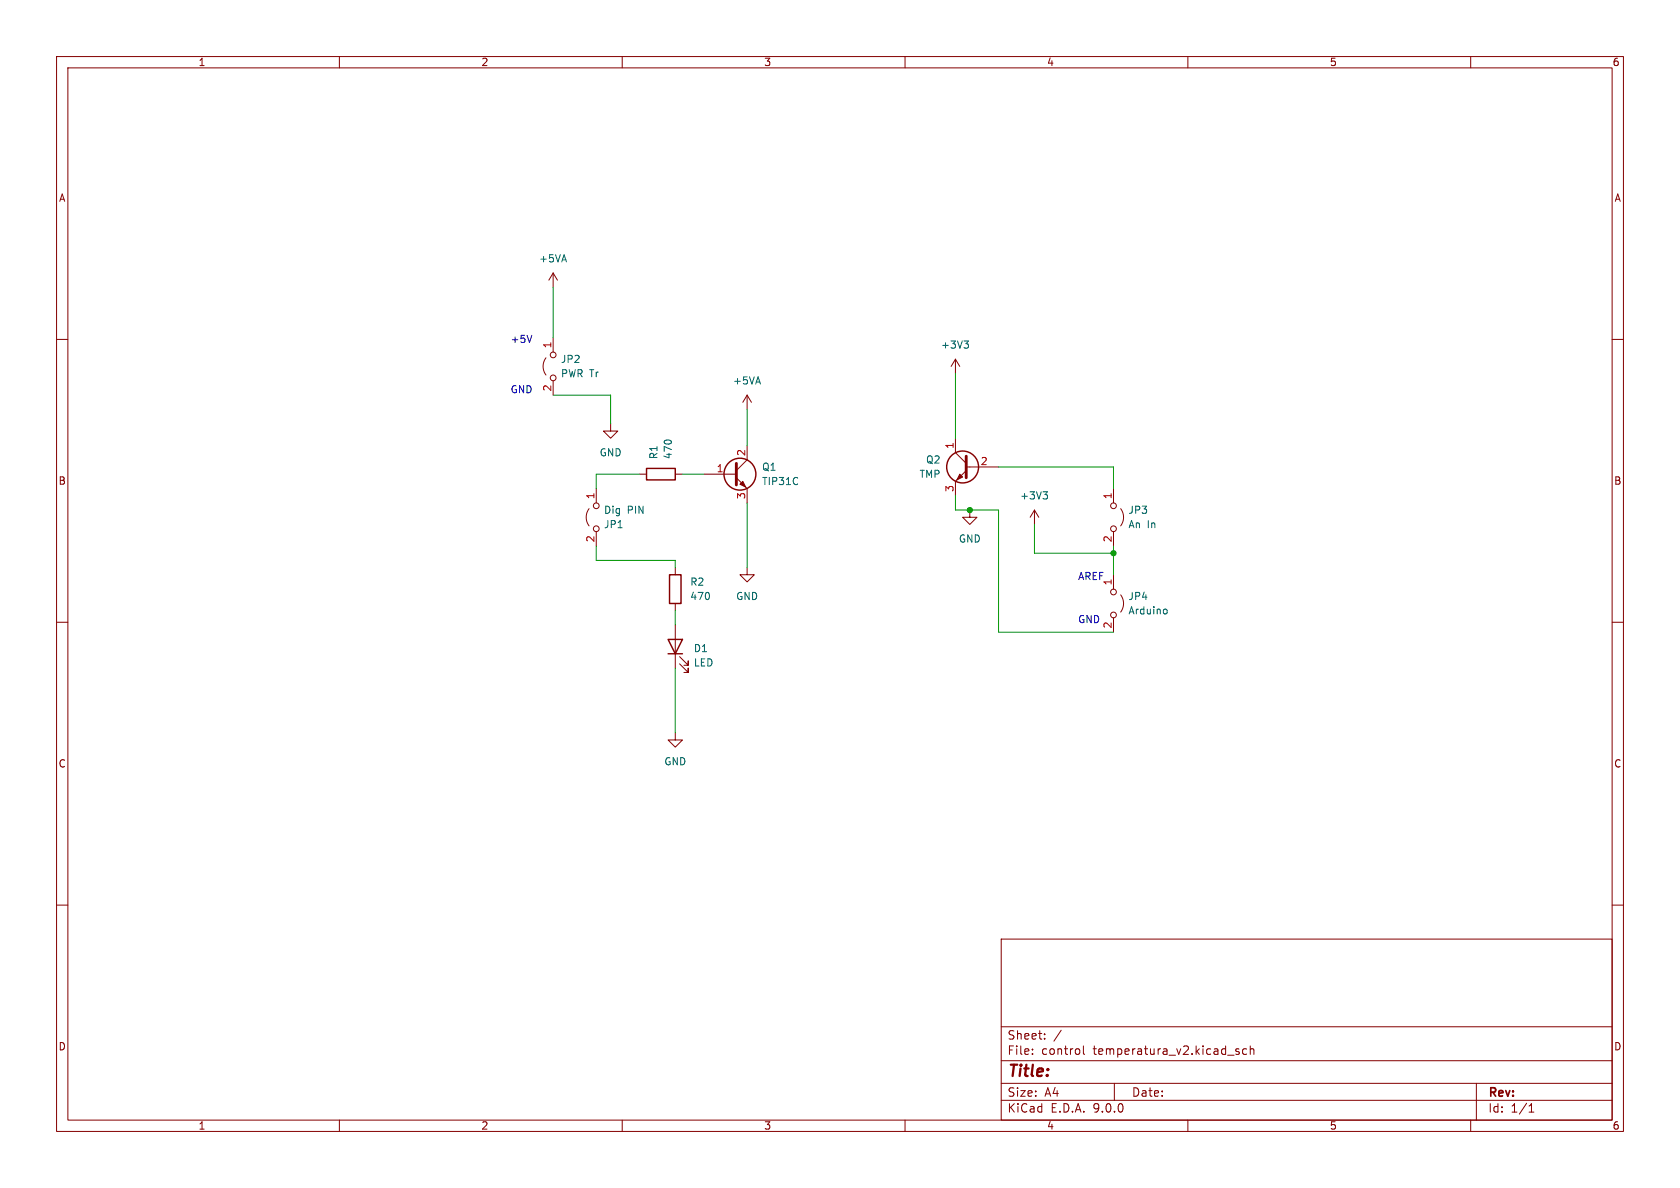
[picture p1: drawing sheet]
<svg xmlns="http://www.w3.org/2000/svg" width="297mm" height="210mm" viewBox="0 0 297 210" stroke-linecap="round" stroke-linejoin="round" font-family="sans-serif">
<g fill="none" stroke="#840000" stroke-width=".18">
<path d="M10 10h277v190h-277zM12 12h273v186h-273zM60 10v2M110 10v2M160 10v2M210 10v2M260 10v2M97.8 48.3l-.8 1.2M97.8 48.3l.8 1.2M97.8 48.3v2.5M97.8 59.7v2.5M10 60h2"/>
<path d="M96.5 63.2a2.54 2.54 0 0 0 0 3.1M97.8 67.3v2.6M107.9 74.9v1.3h1.3l-1.3 1.3-1.2-1.3h1.2M132.1 78.7v2.6l-1.9 1.9M132.1 69.9v2.5M132.1 69.9l-.8 1.2M132.1 69.9l.7 1.2M168.9 63.5l-.8 1.3M168.9 63.5l.8 1.3M168.9 63.5v2.5M168.9 77.5v2.5l1.9 1.9M285 60h2"/>
<path d="M104.1 89.9a2.54 2.54 0 0 0 0 3.1M105.4 86.4v2.5M105.4 94v2.5M113 83.8h1.3M119.4 83.8h1.2M124.5 83.8h5.7M130.2 84.5l1.9 1.9v2.5M170.8 83.2l-1.9 1.9v2.5M170.8 82.6h5.7M171.4 90.2v1.2h1.3l-1.3 1.3-1.2-1.3h1.2M182.9 90.2l-.8 1.2M182.9 90.2l.7 1.2"/>
<path d="M182.9 90.2v2.5M196.8 86.4v2.5M196.8 94v2.5M198.1 89.9a2.54 2.54 0 0 1 0 3.1M10 110h2M119.4 100.3v1.3M119.4 106.7v1.3M119.4 110.5v7.6M120.1 117.3l1.6 1.6v-.8v.8h-.8M120.1 116.1l1.6 1.5v-.8v.8h-.8M132.1 100.3v1.3h1.2l-1.2 1.3-1.3-1.3h1.3M196.8 101.6v2.5"/>
<path d="M196.8 109.2v2.6M198.1 105.2a2.54 2.54 0 0 1 0 3M285 110h2M119.4 129.5v1.3h1.2l-1.2 1.3-1.3-1.3h1.3M10 160h2M177 166h108v32h-108zM285 160h2M60 198v2M110 198v2M160 198v2M177 194.5h108M177 191.5h108"/>
<path d="M177 187.5h108M177 181.5h108M182.5 186.3v.1M182.5 185.5v.1M184.7 183.6v.1M184.7 182.8v.1M187.6 182.1l-1.3 2M191.5 184.9v1.3l.2 .2M197 191.5v3M210 198v2M219 185.5l-.3-.1-.2 .2v.2l.5 .2v.3h-.5M220.4 185.5l-.4-.1-.3 .3v.4l.1 .2h.6"/>
<path d="M221 185.5l.2-.1 .4 .1 .1 .9M221 184.9v1.5M260 198v2M261 191.5v6.5M270.3 196.6h.9M270.3 195.5l.4-.4v1.5"/>
<circle cx="97.8" cy="62.7" r=".51"/>
<circle cx="97.8" cy="66.8" r=".51"/>
<circle cx="105.4" cy="93.5" r=".51"/>
<circle cx="105.4" cy="89.4" r=".51"/>
<circle cx="196.9" cy="93.5" r=".51"/>
<circle cx="196.9" cy="89.4" r=".51"/>
<circle cx="196.9" cy="108.7" r=".51"/>
<circle cx="196.9" cy="104.6" r=".51"/>
</g>
<path d="M170.4 60.3h.8l-.4 .5M171 60.8l.2 .2v.3l-.2 .2M184.4 86.9h.8l-.4 .5M184.9 87.4l.3 .3v.3l-.3 .2M205.9 107.7h.3l.1 .2v.5l-.4 .1" fill="none" stroke="#006464" stroke-width=".18"/>
<g fill="none" stroke="#840000" stroke-width=".25">
<path d="M114.3 82.8h5.1v2h-5.1zM118.1 113h2.5l-1.2 2.6zM118.1 115.6h2.5M118.4 101.6h2v5.1h-2z"/>
<circle cx="130.8" cy="83.8" r="2.82"/>
<circle cx="170.2" cy="82.5" r="2.82"/>
</g>
<path d="M130.2 81.9v3.8M170.8 80.6v3.9" fill="none" stroke="#840000" stroke-width=".51"/>
<g fill="#840000" stroke="#840000" stroke-width=".18">
<path d="M130.8 85.6l.5-.5 .5 1z"/>
<path d="M169.7 83.8l.5 .5-1 .5z"/>
</g>
<g fill="none" stroke="#009600" stroke-width=".18">
<path d="M97.8 50.8v8.9M97.8 69.9h10.1v5M132.1 72.4v6.3M168.9 66v11.5M105.4 96.5v2.6h14v1.2M113 83.8h-7.6v2.6M120.6 83.8h3.9M132.1 88.9v11.4M168.9 87.6v2.6h7.6v21.6h20.3M176.5 82.6h20.3v3.8M182.9 92.7v5.1h13.9M196.8 96.5v5.1"/>
<path d="M119.4 108v2.5M119.4 118.1v11.4"/>
</g>
<path d="M94 59.3l-.4 1.2" fill="none" stroke="#0000c2" stroke-width=".18"/>
<g fill="#009600" stroke="#009600" stroke-width=".18">
<circle cx="196.8" cy="97.8" r=".46"/>
<circle cx="171.4" cy="90.2" r=".46"/>
</g>
<text font-size="2.8" fill="#840000" x="178" y="190.9">Title:</text>
<g font-size="2.1" fill="#840000">
<text x="178" y="184">Sheet:</text>
<text x="178" y="186.7">File:</text>
<text x="184.1" y="186.7">control</text>
<text x="193.3" y="186.7">temperatura_v2.kicad_sch</text>
<text x="178" y="196.9">KiCad</text>
<text x="178" y="194.1">Size:</text>
<text x="184.7" y="194.1">A4</text>
<text x="185.7" y="196.9">E.D.A.</text>
<text x="193.3" y="196.9">9.0.0</text>
<text x="200" y="194.1">Date:</text>
<text x="263" y="194.3">Rev:</text>
<text x="263" y="196.9">Id:</text>
<text x="267.1" y="196.9">1/1</text>
</g>
<g font-size="1.8" fill="#840000">
<text x="35" y="11.9">1</text>
<text x="85" y="11.9">2</text>
<text x="135" y="11.9">3</text>
<text x="185" y="11.9">4</text>
<text x="235" y="11.9">5</text>
<text x="285" y="11.9">6</text>
<text x="10.3" y="35.9">A</text>
<text x="285.3" y="35.9">A</text>
<text x="10.3" y="85.9">B</text>
<text x="285.3" y="85.9">B</text>
<text x="10.3" y="135.9">C</text>
<text x="285.3" y="135.9">C</text>
<text x="10.3" y="185.9">D</text>
<text x="285.3" y="185.9">D</text>
<text x="35" y="199.9">1</text>
<text x="85" y="199.9">2</text>
<text x="135" y="199.9">3</text>
<text x="185" y="199.9">4</text>
<text x="235" y="199.9">5</text>
<text x="285" y="199.9">6</text>
</g>
<g font-size="1.8" fill="#006464">
<text x="95.2" y="46.6">+5VA</text>
<text x="99.1" y="64.4">JP2</text>
<text x="166.3" y="61.8">+3V3</text>
<text x="99.1" y="66.9">PWR Tr</text>
<text x="129.5" y="68.2">+5VA</text>
<text x="105.9" y="80.9">GND</text>
<text x="116.4" y="81.3" transform="rotate(-90 116.4 81.3)">R1</text>
<text x="119" y="81.3" transform="rotate(-90 119 81.3)">470</text>
<text x="134.6" y="83.4">Q1</text>
<text x="163.6" y="82.1">Q2</text>
<text x="134.6" y="86">TIP31C</text>
<text x="162.5" y="84.7">TMP</text>
<text x="180.2" y="88.5">+3V3</text>
<text x="106.7" y="93.6">JP1</text>
<text x="106.7" y="91">Dig</text>
<text x="110.9" y="91">PIN</text>
<text x="199.4" y="91">JP3</text>
<text x="199.4" y="93.6">An</text>
<text x="202.8" y="93.6">In</text>
<text x="169.4" y="96.1">GND</text>
<text x="121.9" y="103.7">R2</text>
<text x="121.9" y="106.3">470</text>
<text x="130" y="106.3">GND</text>
<text x="199.4" y="106.3">JP4</text>
<text x="199.4" y="108.8">Arduino</text>
<text x="122.6" y="115.5">D1</text>
<text x="122.6" y="118">LED</text>
<text x="117.3" y="135.5">GND</text>
</g>
<g font-size="1.8" fill="#0000c2">
<text x="90.2" y="60.7">+5V</text>
<text x="90.2" y="69.6">GND</text>
<text x="190.5" y="102.6">AREF</text>
<text x="190.5" y="110.2">GND</text>
</g>
<g font-size="1.8" fill="#a90000">
<text x="97.5" y="61.7" transform="rotate(-90 97.5 61.7)">1</text>
<text x="97.5" y="69.3" transform="rotate(-90 97.5 69.3)">2</text>
<text x="126.6" y="83.6">1</text>
<text x="131.8" y="80.7" transform="rotate(-90 131.8 80.7)">2</text>
<text x="168.7" y="79.4" transform="rotate(-90 168.7 79.4)">1</text>
<text x="173.3" y="82.3">2</text>
<text x="105.2" y="88.3" transform="rotate(-90 105.2 88.3)">1</text>
<text x="131.8" y="88.3" transform="rotate(-90 131.8 88.3)">3</text>
<text x="168.7" y="87.1" transform="rotate(-90 168.7 87.1)">3</text>
<text x="196.6" y="88.3" transform="rotate(-90 196.6 88.3)">1</text>
<text x="105.2" y="96" transform="rotate(-90 105.2 96)">2</text>
<text x="196.6" y="96" transform="rotate(-90 196.6 96)">2</text>
<text x="196.6" y="103.6" transform="rotate(-90 196.6 103.6)">1</text>
<text x="196.6" y="111.2" transform="rotate(-90 196.6 111.2)">2</text>
</g>
</svg>
